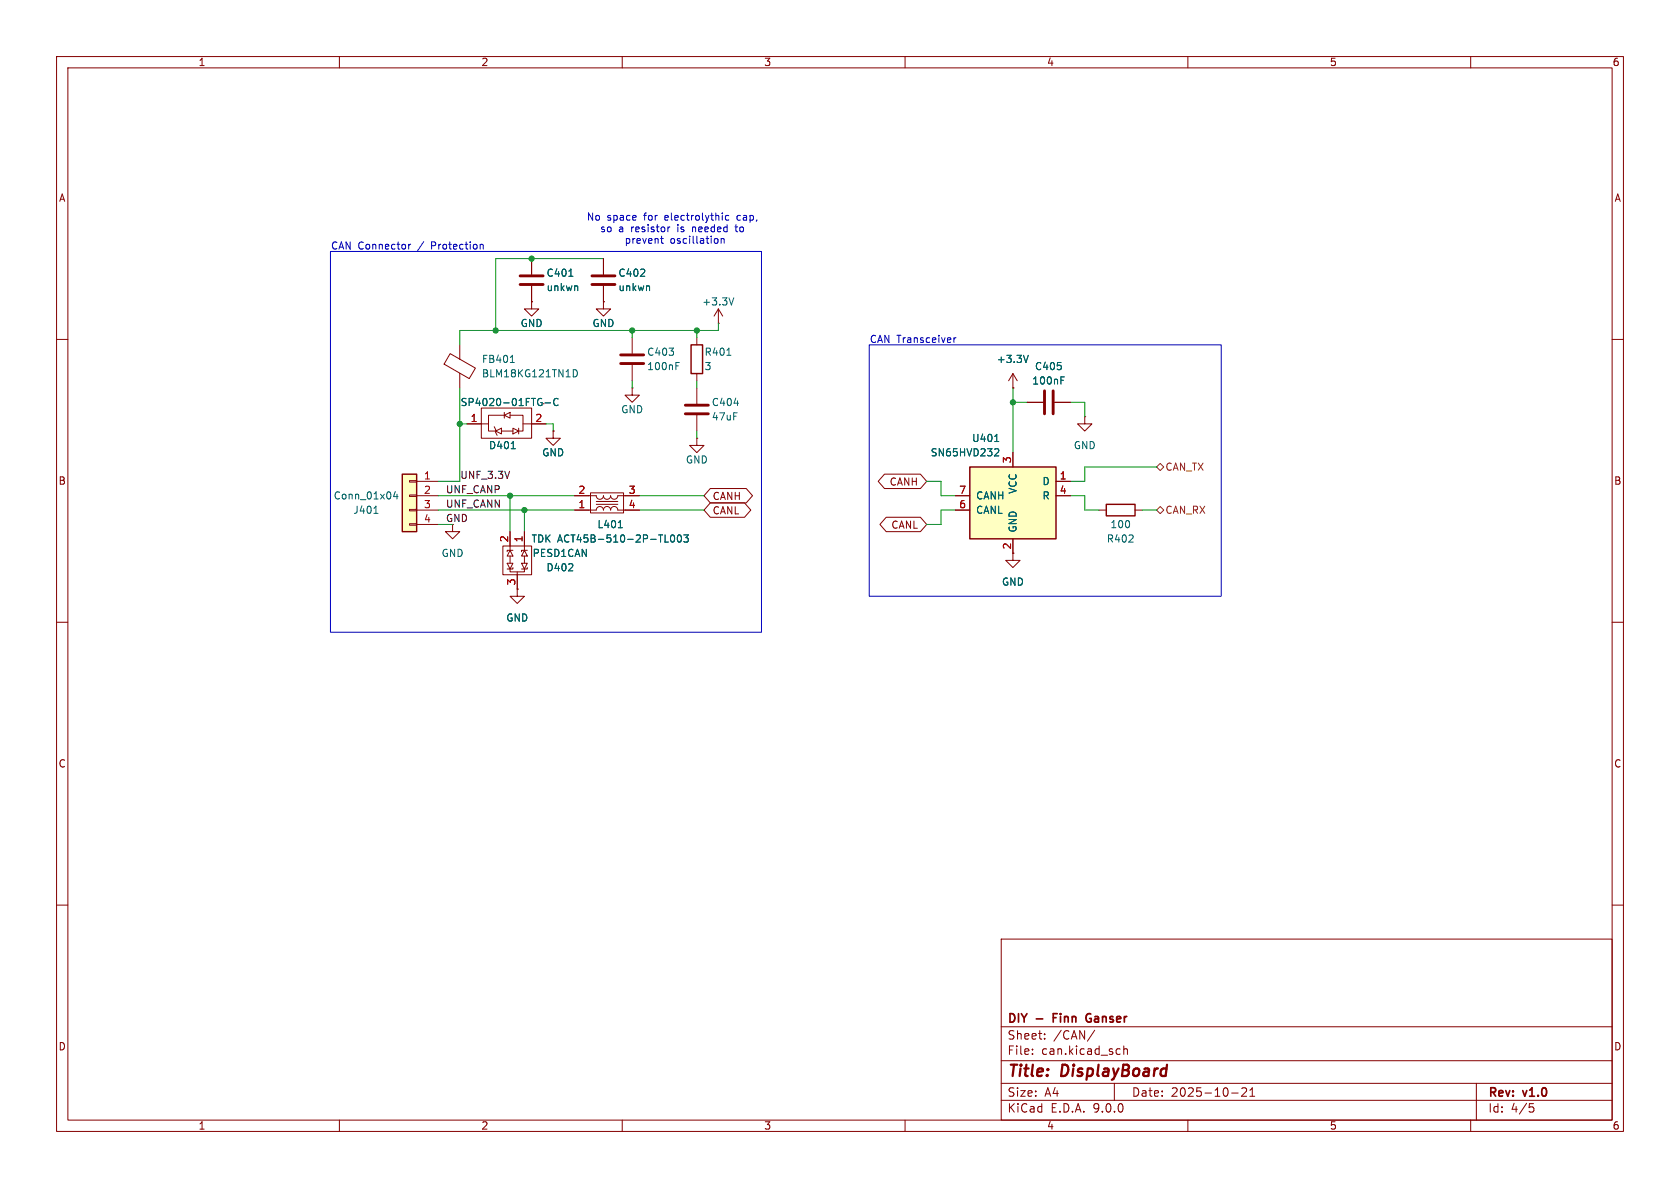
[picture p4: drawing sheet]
<svg xmlns="http://www.w3.org/2000/svg" width="297mm" height="210mm" viewBox="0 0 297 210" stroke-linecap="round" stroke-linejoin="round" font-family="sans-serif">
<g fill="none" stroke="#840000" stroke-width=".18">
<path d="M10 10h277v190h-277zM12 12h273v186h-273zM60 10v2M110 10v2M160 10v2M210 10v2M260 10v2M106.7 45.7v2.8M106.7 50.5v2.8M10 60h2M79.6 62.5l4.4 2.6-1 1.8-4.5-2.5zM81.3 61v2.5"/>
<path d="M81.3 66v2.6M82.5 74.9h3.9M85.1 72.1h8.9v5.4h-8.9zM87.4 75.4l.5 1.6M87.6 76.2l1-.5v1zM88.6 76.2h2.1M89.2 73.4h-2.8v2.8h1.2M89.2 73.4l1-.5v1zM89.2 72.9v1M90.2 73.4h2.3v2.8h-.8M90.7 75.7l1 .5-1 .5zM91.7 75.7v1"/>
<path d="M92.5 74.9h4M123.2 77.5v1.2h1.3l-1.3 1.3-1.3-1.3h1.3M123.2 77.5h.1M179.1 68.6h.1M179.1 66l-.8 1.3M179.1 66l.7 1.3M179.1 66v2.6M181.6 71.1h2.8M186.4 71.1h2.8M191.8 73.7v1.2h1.2l-1.2 1.3-1.3-1.3h1.3M191.8 73.7h.1M285 60h2"/>
<path d="M194.3 90.2h1.3M200.7 90.2h1.2M10 110h2M285 110h2M10 160h2M177 166h108v32h-108zM285 160h2M60 198v2M110 198v2M160 198v2M177 194.5h108M177 191.5h108"/>
<path d="M177 187.5h108M177 181.5h108M182.5 186.3v.1M182.5 185.5v.1M184.7 183.6v.1M184.7 182.8v.1M193.5 182.1l-1.3 2M197 191.5v3M197.9 185.4l.1 .1M198 186.3l-.1 .1M198.7 184.9v1.5M198.7 185.5l.2-.1 .3 .1 .1 .9"/>
<path d="M210 198v2M217.7 193.2h1.2M219.5 192.4l.6-.1 .2 .1 .1 .3-.9 1.1h.9M221 193.8h.8M221 192.7l.4-.4v1.5M260 198v2M261 191.5v6.5M270.4 195.1h.7M270.5 195.7h.4l.3 .3-.2 .5-.5 .1"/>
</g>
<path d="M186.2 179.9h.5M186.9 179.2h-.7v1.5M192.7 179.2a.75 .75 0 0 0-.7 .7 .75 .75 0 0 0 .6 .8l.2-.1M192.6 180h.3" fill="none" stroke="#840000" stroke-width=".3"/>
<path d="M90.2 64.1h.7M90.4 79.3h.7M90.5 63l.1-.2v1.3M96.4 71.2h.9M98.7 70.6a.6 .6 0 0 0-.9 .4 .6 .6 0 0 0 .6 .7l.3-.1M101.3 65.3a.64 .64 0 0 1 .8 .7 .64 .64 0 0 1-.8 .6M181.8 62.8l-.4 1.3M187.6 67.2h.4M187.6 66.6h.6" fill="none" stroke="#006464" stroke-width=".18"/>
<path d="M104.6 48.8h4.1M104.6 50.3h4.1M184.7 69.1v4.1M186.2 69.1v4.1" fill="none" stroke="#840000" stroke-width=".51"/>
<path d="M195.6 89.2h5.1v2h-5.1z" fill="none" stroke="#840000" stroke-width=".25"/>
<path d="M171.4 82.6h15.3v12.7h-15.3z" fill="#ffffc2"/>
<path d="M171.4 82.6h15.3v12.7h-15.3z" fill="none" stroke="#840000" stroke-width=".25"/>
<path d="M168.9 87.6h2.5M168.9 90.2h2.5M179.1 95.3v3.8h1.2l-1.2 1.2-1.3-1.2h1.3M179.1 80v2.6M186.7 85.1h2.5M186.7 87.6h2.5" fill="none" stroke="#840000" stroke-width=".18"/>
<path d="M175.8 78h.8M176 79.3l.5 .1 .1 .3-.8 .9h.8" fill="none" stroke="#006464" stroke-width=".18"/>
<path d="M71.1 83.8h2.6v10.2h-2.6z" fill="#ffffc2"/>
<path d="M122.2 61h2v5h-2zM71.1 83.8h2.6v10.2h-2.6z" fill="none" stroke="#840000" stroke-width=".25"/>
<g fill="none" stroke="#840000" stroke-width=".18">
<path d="M94 53.3v1.3h1.2l-1.2 1.3-1.3-1.3h1.3M94 53.3h.1M94 45.7v2.8M94 50.5v2.8M106.7 53.3v1.3h1.2l-1.2 1.3-1.3-1.3h1.3M106.7 53.3h.1M106.7 45.7v2.8M106.7 50.5v2.8M111.8 59.7v2.8M123.2 59.7v1.3M127 57.2h.1M127 54.6l-.8 1.3"/>
<path d="M127 54.6l.8 1.3M127 54.6v2.6M82.5 74.9h2.6M94 74.9h2.5M97.8 76.2v1.3h1.3l-1.3 1.2-1.3-1.2h1.3M97.8 76.2h.1M111.8 68.6v1.3h1.2l-1.2 1.2-1.3-1.2h1.3M111.8 68.6h.1M111.8 64.5v2.8M123.2 66v1.3M123.2 68.6v2.8M123.2 73.4v2.8"/>
<path d="M179.1 68.6h.1M181.6 71.1h2.8M186.4 71.1h2.8M72.4 85h1.3v.2h-1.3zM72.4 87.5h1.3v.3h-1.3zM72.4 90h1.3v.3h-1.3zM72.4 92.6h1.3v.2h-1.3zM73.7 85.1h3.8M73.7 87.6h3.8M73.7 90.2h3.8M73.7 92.7h3.8M80 92.7v1.3h1.3l-1.3 1.3-1.3-1.3h1.3"/>
<path d="M88.9 96.5h5.1v5.1h-5.1zM89.7 99.6h1l-.5 1zM90.2 97.3l.5 1h-1zM90.2 94v3.3M90.2 98.3v1.3M90.7 97.3h-1v.2M92.2 99.6h1l-.5 1zM92.7 97.3l.5 1h-1zM92.7 94v3.3M92.7 98.3v1.3M93.2 97.3h-1v.2M101.6 90.2h3.8a.64 .64 0 0 1 .6-.7 .64 .64 0 0 1 .7 .7 .63 .63 0 0 1 .6-.7 .63 .63 0 0 1 .6 .7 .63 .63 0 0 1 .7-.7 .63 .63 0 0 1 .6 .7h3.8"/>
<path d="M101.6 87.6h3.8a.63 .63 0 0 0 .6 .7 .63 .63 0 0 0 .7-.7 .63 .63 0 0 0 .6 .7 .63 .63 0 0 0 .6-.7 .64 .64 0 0 0 .7 .7 .64 .64 0 0 0 .6-.7h3.8M104.4 87.1h5.8v3.6h-5.8zM105.4 89.2h3.8M105.4 88.6h3.8M125.6 86.4h6.3l1.1 1.2-1.1 1.3h-6.3l-1.1-1.3zM125.6 88.9h6l1.1 1.3-1.1 1.2h-6l-1.1-1.2zM156.4 83.8h6.3l1.1 1.3-1.1 1.3h-6.3l-1.1-1.3zM156.7 91.4h6l1.1 1.3-1.1 1.3h-6l-1.1-1.3zM168.9 87.6h2.5M168.9 90.2h2.5M179.1 80v2.6M179.1 95.3v2.5"/>
<path d="M186.7 85.1h2.5M186.7 87.6h2.5M90.2 100.6v.5h2.5v-.5M90.7 100.3v.3h-1M91.4 104.1v1.3h1.3l-1.3 1.3-1.2-1.3h1.2M91.4 104.1h.1M91.4 101.1v3M93.2 100.3v.3h-1"/>
</g>
<g fill="none" stroke="#006464" stroke-width=".18">
<path d="M100.6 48.8h.7M129.7 52.6l-.4 1.3M90.4 79.3h.7M96.4 71.2h.9M98.7 70.6a.6 .6 0 0 0-.9 .4 .6 .6 0 0 0 .6 .7l.3-.1M119.5 64.7h.4M119.5 64.1h.6M128.5 62.8h.7M129.8 71.3h.8M175.8 78h.8M176 79.3l.5 .1 .1 .3-.8 .9h.8M181.8 62.8l-.4 1.3"/>
<path d="M187.6 67.2h.4M187.6 66.6h.6M66.1 90.7h.7M69.9 86.9l-.3 .9h.8M70.2 87.4v.8M109.3 93.3h.7M117.6 95.8h.6M118.7 94.7l.1-.1a.68 .68 0 0 1 .5 .6 .68 .68 0 0 1-.5 .6l-.1-.1-.2-.4zM119.9 94.7l.1-.1a.68 .68 0 0 1 .5 .6 .68 .68 0 0 1-.5 .6l-.1-.1-.2-.4zM120.9 94.6h.8l-.4 .4 .3 .2v.5l-.2 .1-.5-.1"/>
</g>
<path d="M91.9 48.8h4.1M91.9 50.3h4.1M109.7 62.7h4.1M109.7 64.3h4.1M121.2 71.6h4M121.2 73.2h4" fill="none" stroke="#840000" stroke-width=".51"/>
<path d="M204.5 82.6l.6-.7 .6 .7-.6 .6zM204.5 90.2l.6-.7 .6 .7-.6 .6z" fill="none" stroke="#725600" stroke-width=".18"/>
<g fill="none" stroke="#009600" stroke-width=".18">
<path d="M106.7 45.7h-19.1v12.7M111.8 58.4v1.3M123.2 58.4v1.3M127 57.2v1.2h-45.7v2.6M81.3 68.6v16.5h-3.8M81.3 74.9h1.2M96.5 74.9h1.3v1.3M111.8 67.3v1.3M123.2 67.3v1.3M123.2 76.2v1.3M179.1 68.6v11.4M179.1 71.1h2.5"/>
<path d="M189.2 71.1h2.6v2.6M77.5 90.2h24.1M77.5 87.6h24.1M77.5 92.7h2.5M90.2 87.6v6.4M92.7 90.2v3.8M113 90.2h11.5M113 87.6h11.5M163.8 85.1h2.6v2.5h2.5M168.9 90.2h-2.5v2.5h-2.6M189.2 87.6h2.6v2.6h2.5M201.9 90.2h2.6"/>
<path d="M204.5 82.6h-12.7v2.5h-2.6"/>
</g>
<g fill="none" stroke="#0000c2" stroke-width=".18">
<path d="M127.7 37.7v.1M128.8 38.1h-.3l-.3 .2 .2 .6h.4M130.1 39.7l.1 1.2M58.4 44.5h76.2v67.3h-76.2zM72.2 43.2v.8M72.6 43.2l-.4 .2M84.9 43.3h.5v.7M116.8 42.2h.5M117 41.7v1.1l.3 .2M118.2 40.2l-.1 .2M126.7 42.2l.2 .2v.4l-.2 .2M127.5 42.3l.2-.1h.3v.8"/>
<path d="M127.5 42.2v.8M129.9 40.1h.5M168.6 59.7v.8M169 59.7l-.4 .2M153.7 61h62.2v44.4h-62.2z"/>
</g>
<g fill="#009600" stroke="#009600" stroke-width=".18">
<circle cx="179.1" cy="71.1" r=".46"/>
<circle cx="87.6" cy="58.4" r=".46"/>
<circle cx="123.2" cy="58.4" r=".46"/>
<circle cx="94" cy="45.7" r=".46"/>
<circle cx="111.8" cy="58.4" r=".46"/>
<circle cx="81.3" cy="74.9" r=".46"/>
<circle cx="92.7" cy="90.2" r=".46"/>
<circle cx="90.2" cy="87.6" r=".46"/>
</g>
<g font-size="2.8" fill="#840000">
<text x="178" y="190.9">Title:</text>
<text x="187.7" y="190.9">DisplayBoard</text>
</g>
<g font-size="2.1" fill="#840000">
<text x="178" y="184">Sheet:</text>
<text x="178" y="181.2">DIY</text>
<text x="183.2" y="181.2">-</text>
<text x="186.2" y="184">/CAN/</text>
<text x="186.8" y="181.2">Finn</text>
<text x="193.3" y="181.2">Ganser</text>
<text x="178" y="186.7">File:</text>
<text x="184.1" y="186.7">can.kicad_sch</text>
<text x="178" y="196.9">KiCad</text>
<text x="178" y="194.1">Size:</text>
<text x="184.7" y="194.1">A4</text>
<text x="185.7" y="196.9">E.D.A.</text>
<text x="193.3" y="196.9">9.0.0</text>
<text x="200" y="194.1">Date:</text>
<text x="207" y="194.1">2025-10-21</text>
<text x="263" y="194.3">Rev:</text>
<text x="263" y="196.9">Id:</text>
<text x="267.1" y="196.9">4/5</text>
<text x="269.4" y="194.3">v1.0</text>
</g>
<g font-size="1.8" fill="#840000">
<text x="35" y="11.9">1</text>
<text x="85" y="11.9">2</text>
<text x="135" y="11.9">3</text>
<text x="185" y="11.9">4</text>
<text x="235" y="11.9">5</text>
<text x="285" y="11.9">6</text>
<text x="10.3" y="35.9">A</text>
<text x="285.3" y="35.9">A</text>
<text x="10.3" y="85.9">B</text>
<text x="125.9" y="88.6">CANH</text>
<text x="157.2" y="86">CANH</text>
<text x="285.3" y="85.9">B</text>
<text x="125.9" y="91.1">CANL</text>
<text x="157.5" y="93.7">CANL</text>
<text x="178.8" y="97.2" transform="rotate(-90 178.8 97.2)">2</text>
<text x="10.3" y="135.9">C</text>
<text x="285.3" y="135.9">C</text>
<text x="10.3" y="185.9">D</text>
<text x="285.3" y="185.9">D</text>
<text x="35" y="199.9">1</text>
<text x="85" y="199.9">2</text>
<text x="135" y="199.9">3</text>
<text x="185" y="199.9">4</text>
<text x="235" y="199.9">5</text>
<text x="285" y="199.9">6</text>
</g>
<g font-size="1.8" fill="#0000c2">
<text x="103.6" y="39.2">No</text>
<text x="106" y="41.3">so</text>
<text x="107.3" y="39.2">space</text>
<text x="109.4" y="41.3">a</text>
<text x="111.7" y="41.3">resistor</text>
<text x="114" y="39.2">for</text>
<text x="117.8" y="39.2">electrolythic</text>
<text x="120" y="41.3">is</text>
<text x="122.8" y="41.3">needed</text>
<text x="130.7" y="41.3">to</text>
<text x="130.8" y="39.2">cap,</text>
<text x="58.4" y="44.2">CAN Connector</text>
<text x="74" y="44.2">/</text>
<text x="76.5" y="44.2">Protection</text>
<text x="110.3" y="43.3">prevent</text>
<text x="118.5" y="43.3">oscillation</text>
<text x="153.7" y="60.7">CAN Transceiver</text>
</g>
<g font-size="1.8" fill="#006464">
<text x="96.5" y="49.1">C401</text>
<text x="96.5" y="51.7">unkwn</text>
<text x="109.2" y="49.1">C402</text>
<text x="109.2" y="51.7">unkwn</text>
<text x="91.9" y="58">GND</text>
<text x="104.6" y="58">GND</text>
<text x="124.1" y="54.2">+3.3V</text>
<text x="85.1" y="64.4">FB401</text>
<text x="114.3" y="63.1">C403</text>
<text x="114.3" y="65.6">100nF</text>
<text x="124.5" y="63.1">R401</text>
<text x="124.5" y="65.6">3</text>
<text x="176.1" y="64.4">+3.3V</text>
<text x="182.9" y="65.6">C405</text>
<text x="81.3" y="72">SP4020-01FTG-C</text>
<text x="85.1" y="66.9">BLM18KG121TN1D</text>
<text x="125.7" y="72">C404</text>
<text x="182.4" y="68.2">100nF</text>
<text x="109.7" y="73.3">GND</text>
<text x="125.7" y="74.5">47uF</text>
<text x="86.3" y="79.6">D401</text>
<text x="95.8" y="80.9">GND</text>
<text x="121.2" y="82.1">GND</text>
<text x="164.4" y="80.9">SN65HVD232</text>
<text x="171.8" y="78.3">U401</text>
<text x="189.7" y="79.6">GND</text>
<text x="58.9" y="88.5">Conn_01x04</text>
<text x="172.5" y="88.5">CANH</text>
<text x="179.9" y="87.4" transform="rotate(-90 179.9 87.4)">VCC</text>
<text x="184.2" y="86">D</text>
<text x="184.2" y="88.5">R</text>
<text x="62.4" y="91">J401</text>
<text x="105.5" y="93.6">L401</text>
<text x="172.5" y="91">CANL</text>
<text x="179.9" y="94.2" transform="rotate(-90 179.9 94.2)">GND</text>
<text x="196.2" y="93.6">100</text>
<text x="78" y="98.7">GND</text>
<text x="93.9" y="96.1">TDK ACT45B-510-2P-TL003</text>
<text x="94.1" y="98.7">PESD1CAN</text>
<text x="96.5" y="101.2">D402</text>
<text x="195.6" y="96.1">R402</text>
<text x="177" y="103.7">GND</text>
<text x="89.4" y="110.1">GND</text>
</g>
<g font-size="1.8" fill="#a90000">
<text x="83.1" y="74.7">1</text>
<text x="94.5" y="74.7">2</text>
<text x="178.8" y="82" transform="rotate(-90 178.8 82)">3</text>
<text x="74.9" y="84.8">1</text>
<text x="74.9" y="87.4">2</text>
<text x="74.9" y="89.9">3</text>
<text x="102.2" y="89.9">1</text>
<text x="102.2" y="87.4">2</text>
<text x="111.1" y="89.9">4</text>
<text x="111.1" y="87.4">3</text>
<text x="169.5" y="87.4">7</text>
<text x="169.5" y="89.9">6</text>
<text x="187.3" y="84.8">1</text>
<text x="187.3" y="87.4">4</text>
<text x="74.9" y="92.5">4</text>
<text x="89.9" y="96" transform="rotate(-90 89.9 96)">2</text>
<text x="92.5" y="96" transform="rotate(-90 92.5 96)">1</text>
<text x="91.2" y="103.6" transform="rotate(-90 91.2 103.6)">3</text>
</g>
<g font-size="1.8" fill="#725600">
<text x="205.9" y="83.4">CAN_TX</text>
<text x="205.9" y="91">CAN_RX</text>
</g>
<g font-size="1.8" fill="#0f0f0f">
<text x="78.7" y="87.3">UNF_CANP</text>
<text x="78.7" y="89.8">UNF_CANN</text>
<text x="81.3" y="84.7">UNF_3.3V</text>
<text x="78.7" y="92.4">GND</text>
</g>
</svg>
